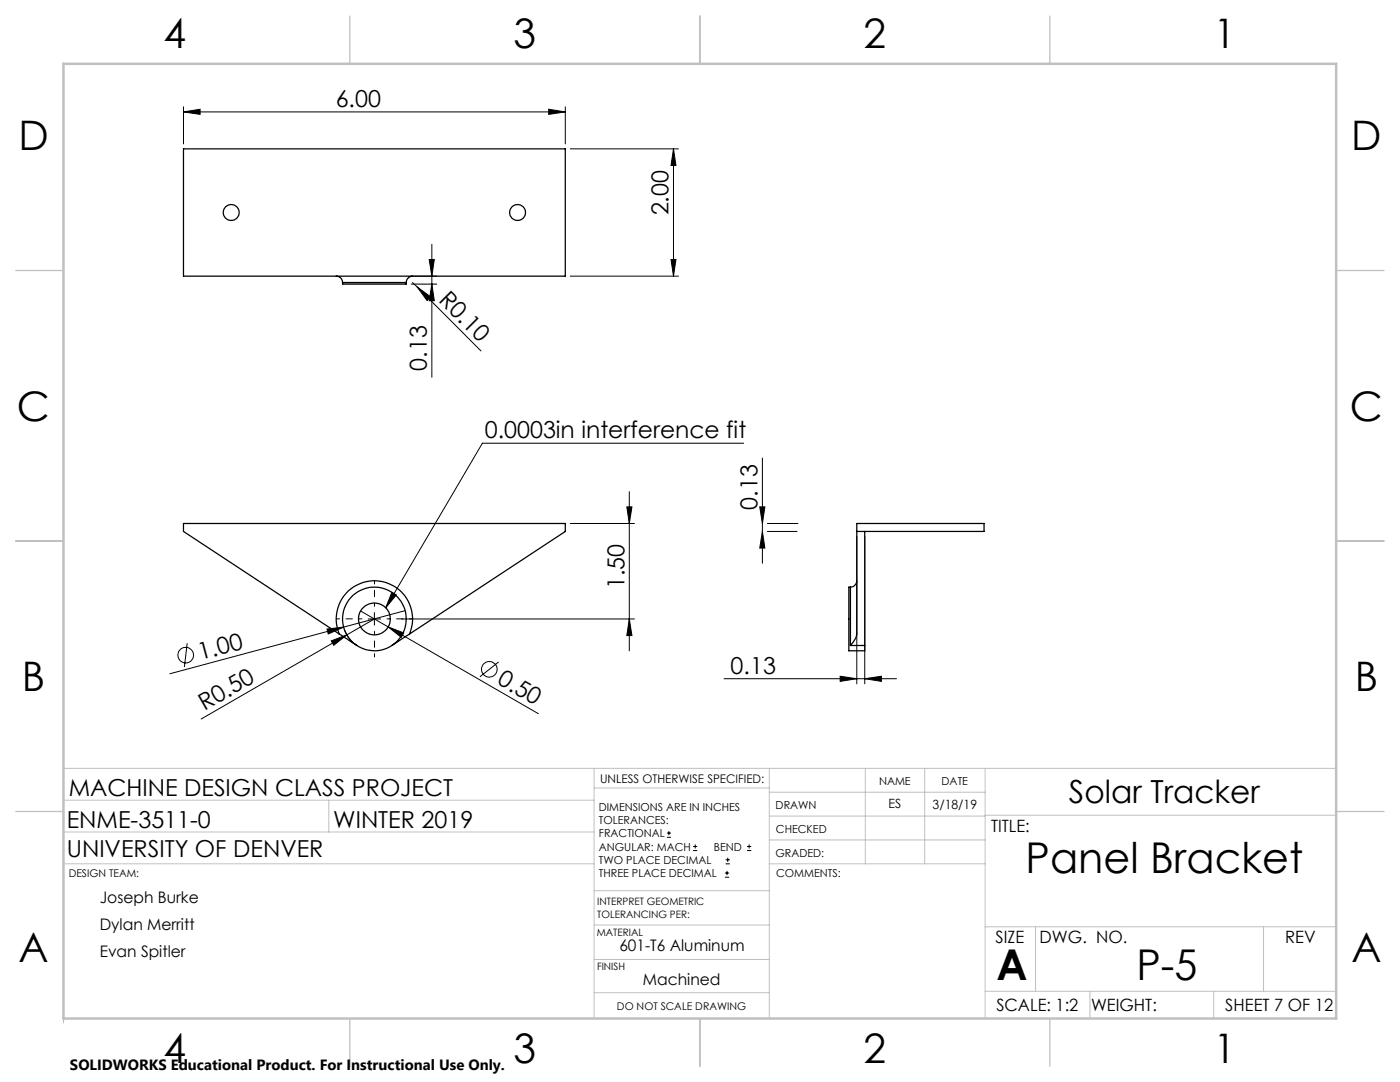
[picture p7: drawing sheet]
<svg xmlns="http://www.w3.org/2000/svg" width="279mm" height="216mm" viewBox="0 0 279 216" stroke-linecap="round" stroke-linejoin="round" font-family="sans-serif">
<g fill="none" stroke="#000" stroke-width=".2">
<path d="M36.6 22.3l3.3-.5v1zM36.6 21.3v7.4M36.6 22.3h76.2M109.5 21.8l3.3 .5-3.3 .5zM112.8 21.3v7.4M113.8 29.7h21.6M134.4 29.7l.5 3.3h-1zM134.4 29.7v25.4M82.1 55.1h5.1M82.1 56.7h5.1M82.3 56.4l1 .9M83.3 57.3l2.6 1.9-.7 .8z"/>
<path d="M83.3 57.3l12.7 12.7M85.7 51.8h1l-.5 3.3zM86.2 56.7l.5 3.3h-1zM86.2 48.8v26.5M113.8 55.1h21.6M133.9 51.8h1l-.5 3.3zM125.6 98.1v31.8M148.4 88.4h-52.1l-19.3 32.9M152.2 91.4v21M78.2 118.2l.9 .5-2.1 2.6zM113.8 104.5h12.8M125.1 101.1h1l-.5 3.4z"/>
<path d="M151.6 101.1h1l-.4 3.4zM152.2 106l.4 3.4h-1zM153.1 106h6M153.1 104.5h6.1M171 107v29.5M172.6 107v29.5M37.4 128.3l-.6 4.8M65.3 125.5l3.3-.4-3.1 1.4zM66.1 127.9l3.1-1.2-2.6 2.1zM68.8 125.8a5.7 5.7 0 0 0 1.6 2.4M69.2 126.7l-29.1 16.8M72 121.9l35.5 20.5"/>
<path d="M73.5 123.5h2.5M74.7 123.5l-5.5 3.2M74.7 122.2v2.5M77.5 125.1l3.1 1.2-.5 .9zM80.2 123.5h46.4M80.9 121.8l-47 12.6M99.5 132.1l-3.7 2.9M125.6 123.5l.5 3.3h-1zM144.5 135.4h34.4M167.7 134.9l3.3 .5-3.3 .6zM172.6 135.4l3.3-.5v1.1zM133.1 167.1h.8"/>
<path d="M133.1 166.2h.8M133.5 165.8v.9M138.3 169.7h.8M138.3 168.9h.8M138.7 168.5v.8M144.7 175h.8M144.7 174.2h.8M144.8 172.4h.9M144.8 171.6h.9M145.1 173.8v.8M145.2 171.1v.9M149.1 169.7h.8"/>
<path d="M149.1 168.9h.8M149.5 168.5v.8"/>
<circle cx="37.1" cy="130.7" r="1.55"/>
<circle cx="97.6" cy="133.6" r="1.56"/>
</g>
<path d="M72.2 123.5h-5.1M74.7 121v-5.1M74.7 126v5.1M77.2 123.5h5.1" fill="none" stroke="#000" stroke-width=".2" stroke-dasharray="15.2 1.3 1.3 1.3" stroke-dashoffset="14.6"/>
<g fill="none" stroke="#c0c0c0" stroke-width=".2">
<path d="M12.7 159.7h105.9M65.6 159.7v6.3M118.6 153.3v49.9M118.6 157.2h34.9M153.5 153.3v49.9M153.5 158.1h43.1M172.7 153.3v19.1M184.5 153.3v19.1M196.6 153.3v49.9M266.7 153.3h-254v50.8M12.7 172.4h105.9M12.7 166h105.9"/>
<path d="M118.6 177.7h35M153.5 167.6h43.1M153.5 162.8h43.1M153.5 172.4h43.1M196.6 162.7h70.1M118.6 198.1h34.9M118.6 191.5h34.9M118.6 184.6h35M196.6 197.8h70.1M196.6 184.9h70.1M206.7 184.9v12.9M217.5 197.8v5.4"/>
<path d="M242.2 197.8v5.4M252.2 184.9v12.9"/>
</g>
<path d="M69.8 3.2v9.5M139.7 3.2v9.5M209.5 3.2v9.5M3.1 54h9.6M266.7 54h9.5M3.1 107.9h9.6M266.7 107.9h9.5M3.1 161.9h9.6M266.7 161.9h9.5M69.8 203.2v9.6M139.7 203.2v9.6M209.5 203.2v9.6" fill="none" stroke="#c0c0c0" stroke-width=".25"/>
<path d="M12.7 12.7h254v190.5h-254z" fill="none" stroke="#c0c0c0" stroke-width=".5"/>
<g fill="#000">
<path d="M83.3 57.3l2.6 1.9-.7 .8zM65.3 125.5l3.3-.4-3.1 1.4zM66.1 127.9l3.1-1.2-2.6 2.1zM78.2 118.2l.9 .5-2.1 2.6zM77.5 125.1l3.1 1.2-.5 .9z"/>
<path d="M36.6 22.3l3.3-.5v1zM109.5 21.8l3.3 .5-3.3 .5zM167.7 134.9l3.3 .5-3.3 .6zM172.6 135.4l3.3-.5v1.1z"/>
<path d="M85.7 51.8h1l-.5 3.3zM86.2 56.7l.5 3.3h-1z"/>
<path d="M152.2 106l.4 3.4h-1zM151.6 101.1h1l-.4 3.4zM125.6 123.5l.5 3.3h-1zM125.1 101.1h1l-.5 3.4zM133.9 51.8h1l-.5 3.3zM134.4 29.7l.5 3.3h-1z"/>
</g>
<g fill="none" stroke="#000" stroke-width=".25">
<path d="M36.6 29.7h76.2v25.4h-76.2zM67.1 55.1a1.26 1.26 0 0 1 1.3 1.3M68.4 56.4v.3h12.7v-.3M68.4 56.4h12.7M82.3 55.1a1.33 1.33 0 0 0-1.2 1.3M169.7 117.2h-.3v12.7h3.2v-1.1M169.7 117.2v11.6M171 115.9a1.33 1.33 0 0 1-1.3 1.3M171 106h25.4v-1.5h-25.4v22l-.2 .7-1.1 1.6M172.6 106v22.8M67.7 126.5l3.5 2.3M67.7 126.5a7.6 7.6 0 0 1 7-10.6 7.6 7.6 0 0 1 7 10.6"/>
<path d="M67.7 126.5l-31.1-20.5v-1.5h76.2v1.5l-31.1 20.5M81.7 126.5l-3.5 2.3M169.7 128.8h2.9"/>
<circle cx="46.2" cy="42.4" r="1.59"/>
<circle cx="103.3" cy="42.4" r="1.59"/>
<circle cx="74.7" cy="123.5" r="6.3"/>
<circle cx="74.7" cy="123.5" r="3.2"/>
</g>
<g font-size="8.5">
<text x="204.7" y="174.2">Panel Bracket</text>
<text x="198.9" y="195.5">A</text>
<text x="226.8" y="195.5">P-5</text>
</g>
<g font-size="8.1">
<text x="32.7" y="9.7">4</text>
<text x="102.5" y="9.7">3</text>
<text x="172.4" y="9.7">2</text>
<text x="242.2" y="9.7">1</text>
<text x="3.7" y="30">D</text>
<text x="269.7" y="30">D</text>
<text x="3.4" y="83.9">C</text>
<text x="269.4" y="83.9">C</text>
<text x="4.4" y="137.9">B</text>
<text x="270.4" y="137.9">B</text>
<text x="3.7" y="191.9">A</text>
<text x="269.7" y="191.9">A</text>
<text x="32.7" y="212.2">4</text>
<text x="102.5" y="212.2">3</text>
<text x="172.4" y="212.2">2</text>
<text x="242.2" y="212.2">1</text>
</g>
<text font-size="6.3" x="213.3" y="160.2">Solar Tracker</text>
<g font-size="4.7">
<text x="67" y="21.3">6.00</text>
<text x="133.4" y="43" transform="rotate(-90 133.4 43)">2.00</text>
<text x="87.4" y="60" transform="rotate(45 87.4 60)">R0.10</text>
<text x="85.2" y="74" transform="rotate(-90 85.2 74)">0.13</text>
<text x="96.7" y="87.4">0.0003in interference fit</text>
<text x="151.2" y="101.7" transform="rotate(-90 151.2 101.7)">0.13</text>
<text x="124.6" y="117.5" transform="rotate(-90 124.6 117.5)">1.50</text>
<text x="40" y="131.7" transform="rotate(-15 40 131.7)">1.00</text>
<text x="99" y="136.3" transform="rotate(30 99 136.3)">0.50</text>
<text x="145.8" y="134.4">0.13</text>
<text x="40.8" y="141.9" transform="rotate(-30 40.8 141.9)">R0.50</text>
<text x="13.7" y="158.8">MACHINE DESIGN CLASS PROJECT</text>
<text x="13.3" y="165.2">ENME-3511-0</text>
<text x="66.5" y="165.2">WINTER 2019</text>
<text x="13.3" y="171">UNIVERSITY OF DENVER</text>
</g>
<g font-size="3.4">
<text x="197.8" y="166">TITLE:</text>
<text x="198.7" y="188.1">SIZE</text>
<text x="207.5" y="188.1">DWG. NO.</text>
<text x="256.5" y="188.2">REV</text>
<text x="198.8" y="201.7">SCALE: 1:2</text>
<text x="217.7" y="201.8">WEIGHT:</text>
<text x="244.5" y="201.7">SHEET 7 OF 12</text>
</g>
<g font-size="3.2">
<text x="19.9" y="180.3">Joseph Burke</text>
<text x="19.9" y="185.6">Dylan Merritt</text>
<text x="19.9" y="190.9">Evan Spitler</text>
<text x="123.6" y="189.8">601-T6 Aluminum</text>
<text x="128.3" y="196.6">Machined</text>
</g>
<text font-size="3" x="14" y="213.5">SOLIDWORKS Educational Product. For Instructional Use Only.</text>
<g font-size="2.5">
<text x="177.3" y="161.3">ES</text>
<text x="186.1" y="161.4">3/18/19</text>
</g>
<text font-size="2.4" x="119.8" y="156.2">UNLESS OTHERWISE SPECIFIED:</text>
<g font-size="2.2">
<text x="119.5" y="161.8">DIMENSIONS ARE IN INCHES</text>
<text x="154.8" y="161.4">DRAWN</text>
<text x="175.4" y="156.6">NAME</text>
<text x="187.9" y="156.7">DATE</text>
<text x="119.5" y="164.4">TOLERANCES:</text>
<text x="119.5" y="167.1">FRACTIONAL</text>
<text x="154.9" y="166.3">CHECKED</text>
<text x="119.5" y="169.7">ANGULAR: MACH</text>
<text x="119.5" y="172.4">TWO PLACE DECIMAL</text>
<text x="142.5" y="169.7">BEND</text>
<text x="154.8" y="170.9">GRADED:</text>
<text x="119.5" y="175">THREE PLACE DECIMAL</text>
<text x="154.9" y="175">COMMENTS:</text>
</g>
<g font-size="2.1">
<text x="13.7" y="175">DESIGN TEAM:</text>
<text x="123.1" y="201.6">DO NOT SCALE DRAWING</text>
</g>
<g font-size="2">
<text x="119.2" y="180.6">INTERPRET GEOMETRIC</text>
<text x="119.2" y="183.1">TOLERANCING PER:</text>
<text x="119.1" y="186.7">MATERIAL</text>
<text x="119.1" y="193.5">FINISH</text>
</g>
</svg>
